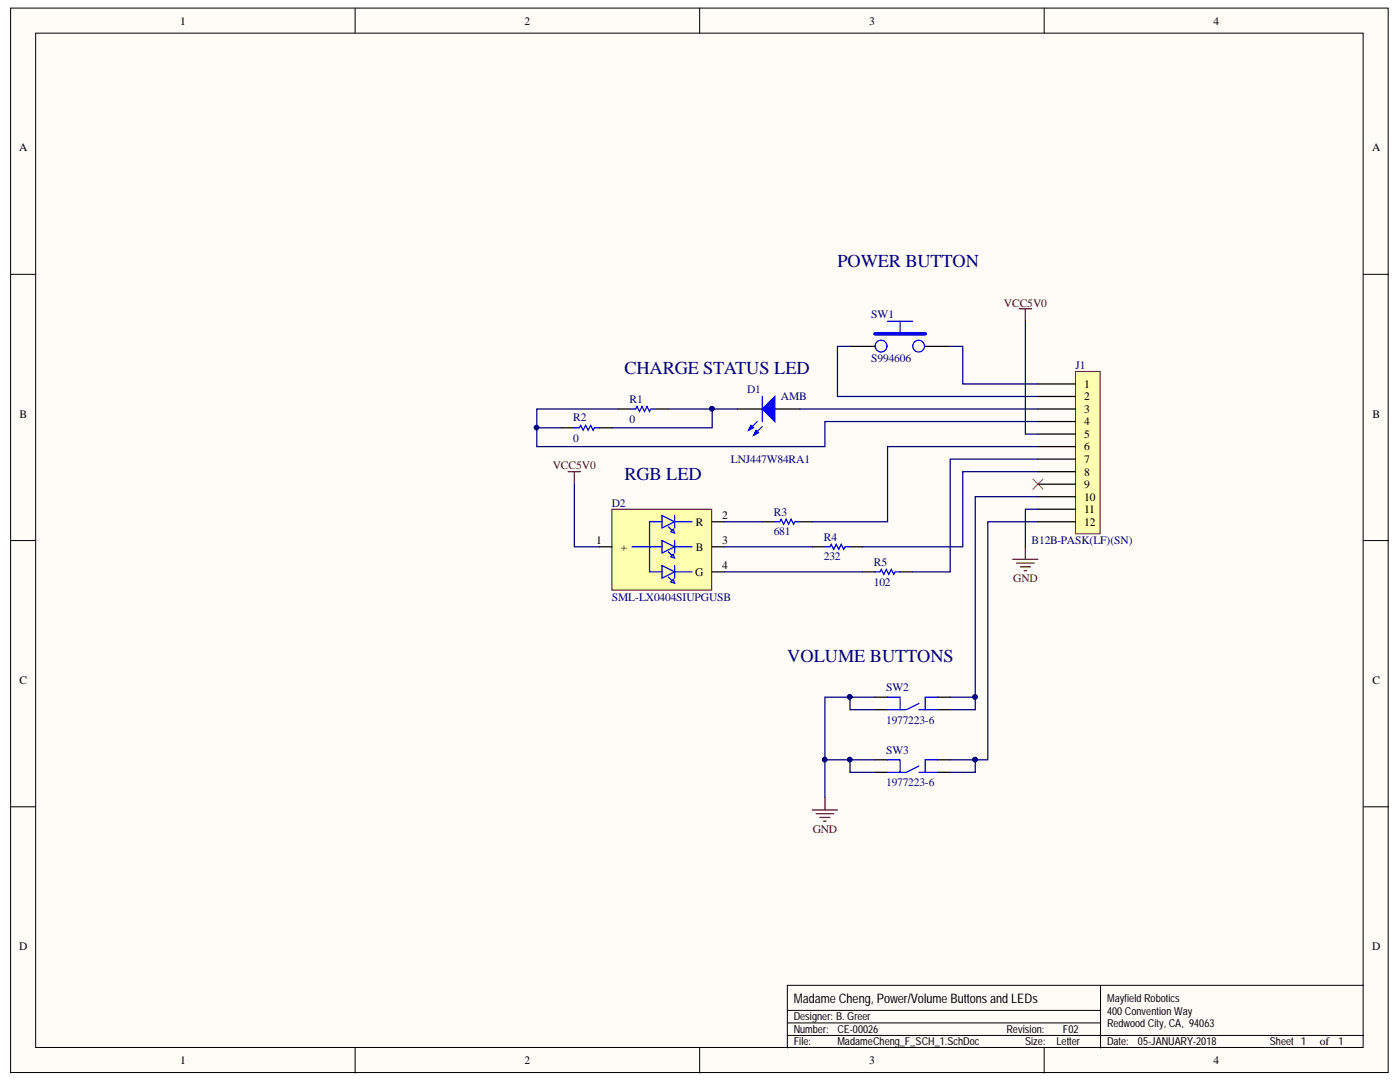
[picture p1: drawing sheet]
<svg xmlns="http://www.w3.org/2000/svg" width="279mm" height="216mm" viewBox="0 0 279 216" stroke-linecap="round" stroke-linejoin="round" font-family="sans-serif">
<g fill="#fffcf8" stroke="#000" stroke-width=".2">
<path d="M2.1 1.6h274.9v212.4h-274.9z"/>
<path d="M7.1 6.6h264.9v202.4h-264.9z"/>
</g>
<g fill="none" stroke="#000" stroke-width=".2">
<path d="M70.9 1.6v5M139.6 1.6v5M208.4 1.6v5M2.1 54.7h5M272.1 54.7h5M2.1 107.9h5M272.1 107.9h5M2.1 161h5M272.1 161h5M219.6 196.6v12.5M272.1 196.6h-115v12.5M70.9 209.1v5"/>
<path d="M139.6 209.1v5M157.1 206.6h115M157.1 204.1h62.5M157.1 201.6h62.5M208.4 209.1v5"/>
</g>
<path d="M214.6 74.1h4.9v32.4h-4.9z" fill="#ffffb0" stroke="#800000" stroke-width=".2"/>
<path d="M207.1 76.6h7.5M207.1 79.1h7.5M207.1 81.6h7.5M207.1 84.1h7.5M207.1 86.6h7.5M207.1 89.1h7.5M207.1 91.6h7.5M207.1 94.1h7.5M207.1 96.6h7.5M207.1 99.1h7.5M207.1 101.6h7.5M207.1 104.1h7.5" fill="none" stroke="#000" stroke-width=".25"/>
<path d="M122.1 101.6h19.9v16.2h-19.9z" fill="#ffffb0" stroke="#800000" stroke-width=".2"/>
<path d="M147.1 81.6h5M154.6 81.6h5M119.6 109.1h2.5M142.1 109.1h2.5M142.1 104.1h2.5M142.1 114.1h2.5" fill="none" stroke="#000" stroke-width=".25"/>
<g fill="none" stroke="#00f" stroke-width=".25">
<path d="M132.1 102.9l2.5 1.2-2.5 1.3zM132.1 107.9l2.5 1.2-2.5 1.3zM132.1 112.9l2.5 1.2-2.5 1.3zM132.1 104.1h-2.5v5h-3.5M132.1 109.1h-2.5v5h2.5M133.4 105.1l.7 .8 .3-.3 .2 .8-.7-.3 .2-.2M133.4 110.1l.7 .8 .3-.3 .2 .8-.7-.3 .2-.2M133.4 115.1l.7 .8 .3-.3 .2 .8-.7-.3 .2-.2M134.6 102.9v2.5M134.6 107.9v2.5M134.6 112.9v2.5M134.6 104.1h3.5"/>
<path d="M134.6 109.1h3.5M134.6 114.1h3.5"/>
</g>
<path d="M152.1 81.6l2.5-2.5v5z" fill="#00f"/>
<path d="M151.1 84.1l-1.7 1.8M152.1 81.6l2.5-2.5v5zM152.1 85.1l-1.7 1.8" fill="none" stroke="#00f" stroke-width=".25"/>
<path d="M149.9 84.9l.5 .5-1 .5z" fill="#00f"/>
<path d="M149.9 84.9l.5 .5-1 .5z" fill="none" stroke="#00f" stroke-width=".25"/>
<path d="M150.9 85.9l.5 .5-1 .5z" fill="#00f"/>
<g fill="none" stroke="#00f" stroke-width=".25">
<path d="M152.1 79.1v5M177.1 64.1h5M179.6 64.1v2.5M114.6 85.4h1l.3-.5 .5 1 .5-1 .5 1 .5-1 .5 1 .2-.5h1M125.9 81.6h1l.2-.5 .5 1 .5-1 .5 1 .5-1 .5 1 .3-.5h1M150.9 85.9l.5 .5-1 .5zM154.6 104.1h1l.3-.5 .5 1 .5-1 .5 1 .5-1 .5 1 .2-.5h1M164.6 109.1h1l.3-.5 .5 1 .5-1 .5 1 .5-1 .5 1 .2-.5h1M174.6 114.1h1l.3-.5 .5 1 .5-1 .5 1 .5-1 .5 1 .2-.5h1M177.1 139.1h2.5v2.5h-2.5M187.1 139.1h-2.5v2.5h2.5M177.1 151.6h2.5v2.5h-2.5"/>
<path d="M183.4 140.4l-2.5 1.2h-1.3M183.4 152.9l-2.5 1.2h-1.3M183.4 141.6h1.2M183.4 154.1h1.2M187.1 151.6h-2.5v2.5h2.5"/>
<circle cx="175.8" cy="69.1" r="1.18"/>
<circle cx="183.3" cy="69.1" r="1.18"/>
</g>
<g fill="none" stroke="#000" stroke-width=".25">
<path d="M169.6 69.1h5M184.6 69.1h5M112.1 85.4h2.5M119.6 85.4h2.5M123.4 81.6h2.5M130.9 81.6h2.5M152.1 104.1h2.5M159.6 104.1h2.5M162.1 109.1h2.5M169.6 109.1h2.5M172.1 114.1h2.5M179.6 114.1h2.5"/>
<path d="M174.6 139.1h2.5M187.1 139.1h2.5M174.6 141.6h2.5M174.6 151.6h2.5M174.6 154.1h2.5M187.1 141.6h2.5M187.1 151.6h2.5M187.1 154.1h2.5"/>
</g>
<path d="M206.1 95.6l2 2M208.1 95.6l-2 2" fill="none" stroke="#f00" stroke-width=".2"/>
<g fill="none" stroke="#800000" stroke-width=".25">
<path d="M203.4 61.6h2.5M204.6 61.6v2.5M113.4 94.1h2.5M114.6 94.1v2.5M202.1 111.6h5M202.9 112.4h3.5M203.6 113.1h2M204.4 113.9h.5M204.6 109.1v2.5M164.6 159.1v2.5M162.1 161.6h5M162.9 162.4h3.5"/>
<path d="M163.6 163.1h2M164.4 163.9h.5"/>
</g>
<path d="M174.6 66.6h10" fill="none" stroke="#00f" stroke-width=".75"/>
<g fill="none" stroke="#000080" stroke-width=".25">
<path d="M169.6 69.1h-2.5v10h40M189.6 69.1h2.5v7.5h15M204.6 64.1v22.5h2.5M114.6 96.6v12.5h5M123.4 81.6h-16.3v3.8h5M133.4 81.6h13.7M142.1 81.6v3.8h-20M159.6 81.6h47.5M207.1 84.1h-42.5v5h-57.5v-3.7M207.1 89.1h-30v15h-15M207.1 91.6h-17.5v22.5h-7.5M207.1 94.1h-15v15h-20"/>
<path d="M207.1 99.1h-12.5v40M144.6 104.1h7.5M144.6 109.1h17.5M144.6 114.1h27.5M207.1 104.1h-10v47.5h-2.5M207.1 101.6h-2.5v7.5M169.6 139.1h-5v12.5h5M174.6 139.1h-5v2.5h5M189.6 139.1h5v2.5h-5M164.6 151.6v7.5M174.6 151.6h-5v2.5h5M189.6 151.6h5v2.5h-5"/>
</g>
<g fill="#000080" stroke="#000080" stroke-width=".2">
<circle cx="194.6" cy="139.1" r=".45"/>
<circle cx="194.6" cy="151.6" r=".45"/>
<circle cx="169.6" cy="139.1" r=".45"/>
<circle cx="169.6" cy="151.6" r=".45"/>
<circle cx="142.1" cy="81.6" r=".45"/>
<circle cx="107.1" cy="85.3" r=".45"/>
<circle cx="164.6" cy="151.6" r=".45"/>
</g>
<g font-size="3.6" fill="#000080">
<text x="167.1" y="53.3">POWER BUTTON</text>
<text x="124.6" y="74.6">CHARGE STATUS LED</text>
<text x="124.6" y="95.8">RGB LED</text>
<text x="157.1" y="132.1">VOLUME BUTTONS</text>
</g>
<text font-size="2.6" x="158.4" y="200.1">Madame Cheng, Power/Volume Buttons and LEDs</text>
<g font-size="2.3">
<text x="36" y="4.9">1</text>
<text x="104.7" y="4.9">2</text>
<text x="173.5" y="4.9">3</text>
<text x="242.2" y="4.9">4</text>
<text x="3.8" y="30.2">A</text>
<text x="273.8" y="30.2">A</text>
<text x="216.4" y="77.4">1</text>
<text x="3.9" y="83.3">B</text>
<text x="216.4" y="79.9">2</text>
<text x="216.4" y="82.4">3</text>
<text x="273.9" y="83.3">B</text>
<text x="216.4" y="84.8">4</text>
<text x="216.4" y="87.4">5</text>
<text x="216.4" y="89.8">6</text>
<text x="216.4" y="92.4">7</text>
<text x="216.4" y="94.9">8</text>
<text x="216.4" y="97.4">9</text>
<text x="216.4" y="99.9">10</text>
<text x="138.9" y="104.9">R</text>
<text x="144.1" y="103.6">2</text>
<text x="216.4" y="102.4">11</text>
<text x="216.4" y="104.9">12</text>
<text x="119" y="108.6">1</text>
<text x="123.9" y="109.9">+</text>
<text x="138.9" y="109.9">B</text>
<text x="144.1" y="108.6">3</text>
<text x="144.1" y="113.6">4</text>
<text x="138.8" y="114.9">G</text>
<text x="3.9" y="136.5">C</text>
<text x="273.9" y="136.5">C</text>
<text x="3.8" y="189.6">D</text>
<text x="273.8" y="189.6">D</text>
<text x="263.4" y="208.6">of</text>
<text x="36" y="212.3">1</text>
<text x="104.7" y="212.3">2</text>
<text x="173.5" y="212.3">3</text>
<text x="242.2" y="212.3">4</text>
</g>
<g font-size="2.3" fill="#000080">
<text x="173.9" y="63.4">SW1</text>
<text x="173.9" y="72.3">S994606</text>
<text x="214.7" y="73.6">J1</text>
<text x="125.7" y="80.4">R1</text>
<text x="149.1" y="78.3">D1</text>
<text x="155.9" y="79.9">AMB</text>
<text x="114.4" y="88.1">0</text>
<text x="114.4" y="84.1">R2</text>
<text x="125.7" y="84.3">0</text>
<text x="145.9" y="92.4">LNJ447W84RA1</text>
<text x="122.1" y="101.1">D2</text>
<text x="154.4" y="106.8">681</text>
<text x="154.4" y="102.9">R3</text>
<text x="164.4" y="107.9">R4</text>
<text x="164.4" y="111.8">232</text>
<text x="174.4" y="112.8">R5</text>
<text x="205.9" y="108.6">B12B-PASK(LF)(SN)</text>
<text x="122.1" y="119.9">SML-LX0404SIUPGUSB</text>
<text x="174.4" y="116.9">102</text>
<text x="176.8" y="137.9">SW2</text>
<text x="176.8" y="144.4">1977223-6</text>
<text x="176.8" y="150.4">SW3</text>
<text x="176.8" y="156.8">1977223-6</text>
</g>
<g font-size="2.3" fill="#800000">
<text x="200.4" y="61.2">VCC5V0</text>
<text x="110.3" y="93.6">VCC5V0</text>
<text x="202.2" y="116.1">GND</text>
<text x="162.2" y="166.1">GND</text>
</g>
<g font-size="2.2">
<text x="158.4" y="203.6">Designer: B. Greer</text>
<text x="220.9" y="199.9">Mayfield Robotics</text>
<text x="220.9" y="202.4">400 Convention Way</text>
<text x="158.4" y="206.2">Number:</text>
<text x="158.4" y="208.6">File:</text>
<text x="167.1" y="206.2">CE-00026</text>
<text x="167.1" y="208.6">MadameCheng_F_SCH_1.SchDoc</text>
<text x="200.9" y="206.2">Revision:</text>
<text x="204.6" y="208.6">Size:</text>
<text x="210.9" y="208.6">Letter</text>
<text x="212.1" y="206.2">F02</text>
<text x="220.9" y="204.9">Redwood City, CA, 94063</text>
<text x="220.9" y="208.6">Date:</text>
<text x="227.1" y="208.6">05-JANUARY-2018</text>
<text x="253.4" y="208.6">Sheet 1</text>
<text x="267.1" y="208.6">1</text>
</g>
</svg>
